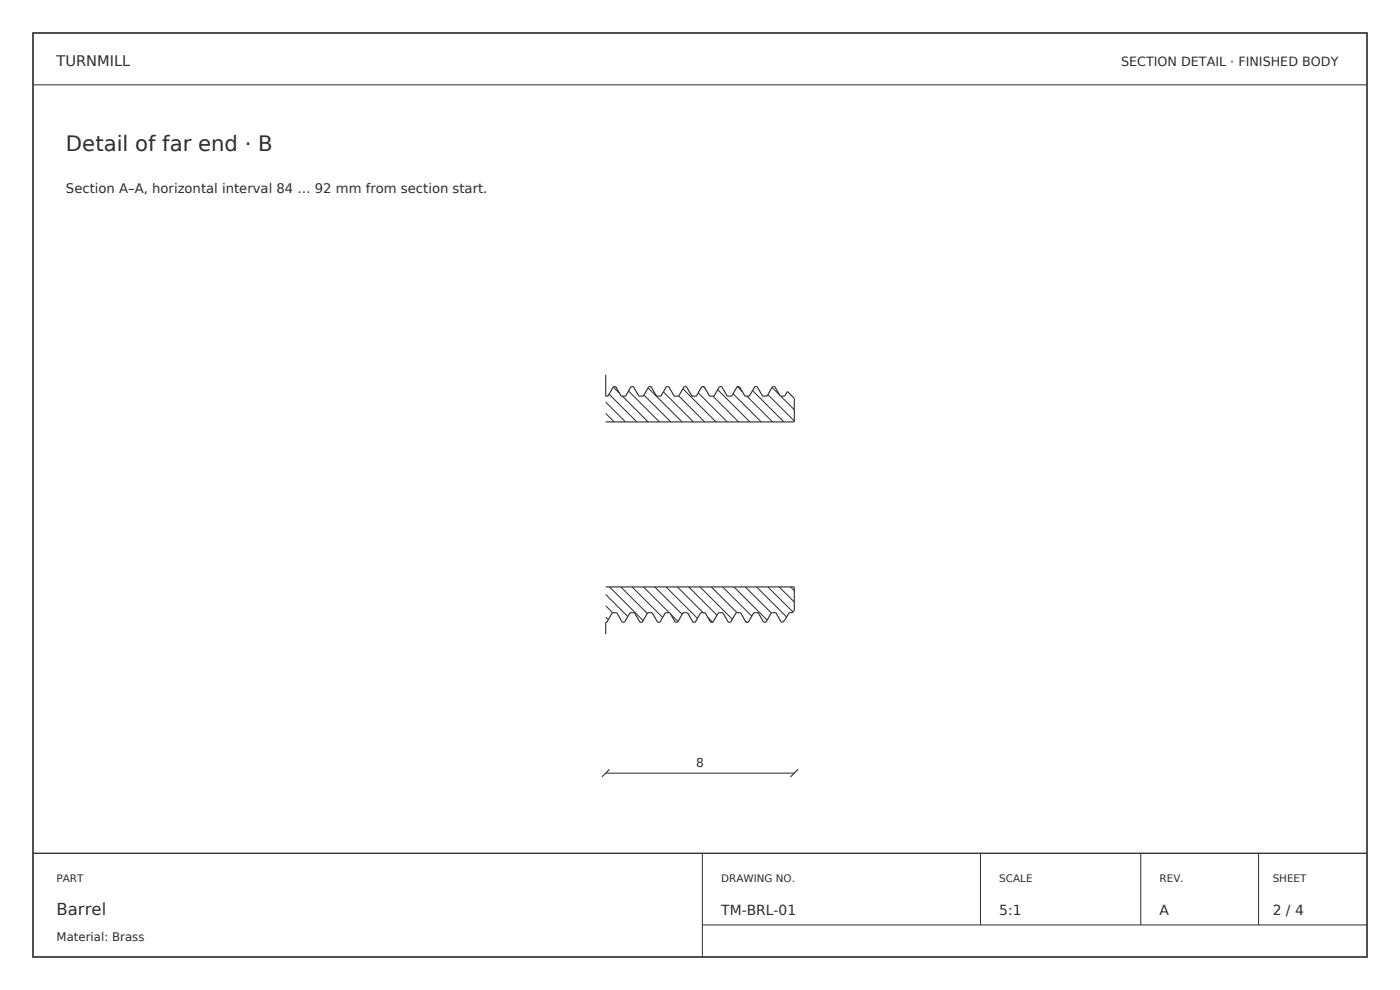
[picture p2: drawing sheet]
<svg xmlns="http://www.w3.org/2000/svg" width="297mm" height="210mm" viewBox="0 0 297 210" stroke-linecap="round" stroke-linejoin="round" font-family="sans-serif">
<path d="M7 7h283v196h-283z" fill="none" stroke="#223133" stroke-width=".35"/>
<g fill="none" stroke="#223133" stroke-width=".21">
<path d="M7 18h283M128.5 85.3l4.2 4.2M128.5 87.7l1.8 1.8M129.2 83.6l5.9 5.9M130.1 82.1l1.3 1.3M132 84l5.5 5.5M133.3 82.9l6.6 6.6M136.6 83.8l5.7 5.7M137.5 82.3l7.2 7.2M140.7 83.1l6.4 6.4M144 84l5.5 5.5M144.9 82.5l7 7"/>
<path d="M148.1 83.3l6.2 6.2M149.2 82l.4 .4M151.2 84l5.5 5.5M152.3 82.7l6.8 6.8M155.5 83.5l6 6M156.4 82l1.1 1.1M158.4 84l5.5 5.5M159.6 82.8l6.7 6.7M162.9 83.7l5.6 5.6M163.8 82.2l1.6 1.6M165.6 84l2.9 2.9M128.5 126.1l4.7 4.7"/>
<path d="M128.5 128.5l1.5 1.5M128.5 130.9l.6 .6M129.3 124.5l7.1 7.1M131.7 124.5l5.6 5.6M134.1 124.5l6.5 6.5M136.5 124.5l5.5 5.5M138.9 124.5l5.8 5.8M141.3 124.5l6.7 6.7M142.3 130.3l1.5 1.5M143.7 124.5l5.5 5.5M146.1 124.5l6 6M148.5 124.5l6.9 6.9"/>
<path d="M150.2 131l1 1M150.9 124.5l5.5 5.5M153.3 124.5l6.2 6.2M155.7 124.5l7 7M158.1 131.7l.3 .3M158.1 124.5l5.5 5.5M160.5 124.5l6.4 6.4M162.9 124.5l5.3 5.3M165.3 124.5l3.2 3.2M167.7 124.5l.8 .8M128.5 164h40M149 181v22"/>
<path d="M149 196.2h141M208 181v15.2M242 181v15.2M267 181v15.2"/>
</g>
<path d="M7 181h283" fill="none" stroke="#223133" stroke-width=".28"/>
<path d="M128.5 79.5v4.5h.5l1.1-2h.5l1.2 2h.9l1.2-2h.5l1.1 2h1l1.1-2h.5l1.2 2h.9l1.2-2h.5l1.1 2h1l1.1-2h.5l1.2 2h.9l1.2-2h.5l1.1 2h1l1.1-2h.5l1.2 2h.9l1.2-2h.5l1.1 2h1l1.1-2h.5l1.2 2h.9l1.2-2h.5l1.1 2h1l.5-1 1.5 1.5v5h-40M128.5 124.5h40v5l-.5 .5h-.6l-.8 1.4-.6 .6h-.2l-1.2-2h-.9l-1.2 2h-.5l-1.2-2h-.9l-1.2 2h-.4l-1.2-2h-.9l-1.2 2h-.5l-1.2-2h-.9l-1.2 2h-.4l-1.2-2h-.9l-1.2 2h-.5l-1.2-2h-.9l-1.2 2h-.4l-1.2-2h-.9l-1.2 2h-.5l-1.2-2h-.9l-1.2 2h-.4l-1.2-2h-.9l-1.2 2h-.5l-1.2-2h-.9l-1.2 2h-.2v2.5" fill="none" stroke="#223133" stroke-width=".24"/>
<path d="M129.3 163.2l-1.6 1.6M169.3 163.2l-1.6 1.6" fill="none" stroke="#223133" stroke-width=".23"/>
<text font-size="4.5" fill="#223133" x="14" y="32">Detail of far end · B</text>
<text font-size="3.5" fill="#223133" x="12" y="194">Barrel</text>
<text font-size="3.1" fill="#223133" x="12" y="14">TURNMILL</text>
<g font-size="2.9" fill="#223133">
<text x="153" y="194">TM-BRL-01</text>
<text x="212" y="194">5:1</text>
<text x="246" y="194">A</text>
<text x="270" y="194">2 / 4</text>
</g>
<text font-size="2.8" fill="#223133" x="14" y="41">Section A–A, horizontal interval 84 … 92 mm from section start.</text>
<text font-size="2.7" fill="#223133" x="237.8" y="14">SECTION DETAIL · FINISHED BODY</text>
<text font-size="2.6" fill="#223133" x="147.7" y="162.7">8</text>
<text font-size="2.5" fill="#223133" x="12" y="199.6">Material: Brass</text>
<g font-size="2.2" fill="#223133">
<text x="12" y="187">PART</text>
<text x="153" y="187">DRAWING NO.</text>
<text x="212" y="187">SCALE</text>
<text x="246" y="187">REV.</text>
<text x="270" y="187">SHEET</text>
</g>
</svg>
